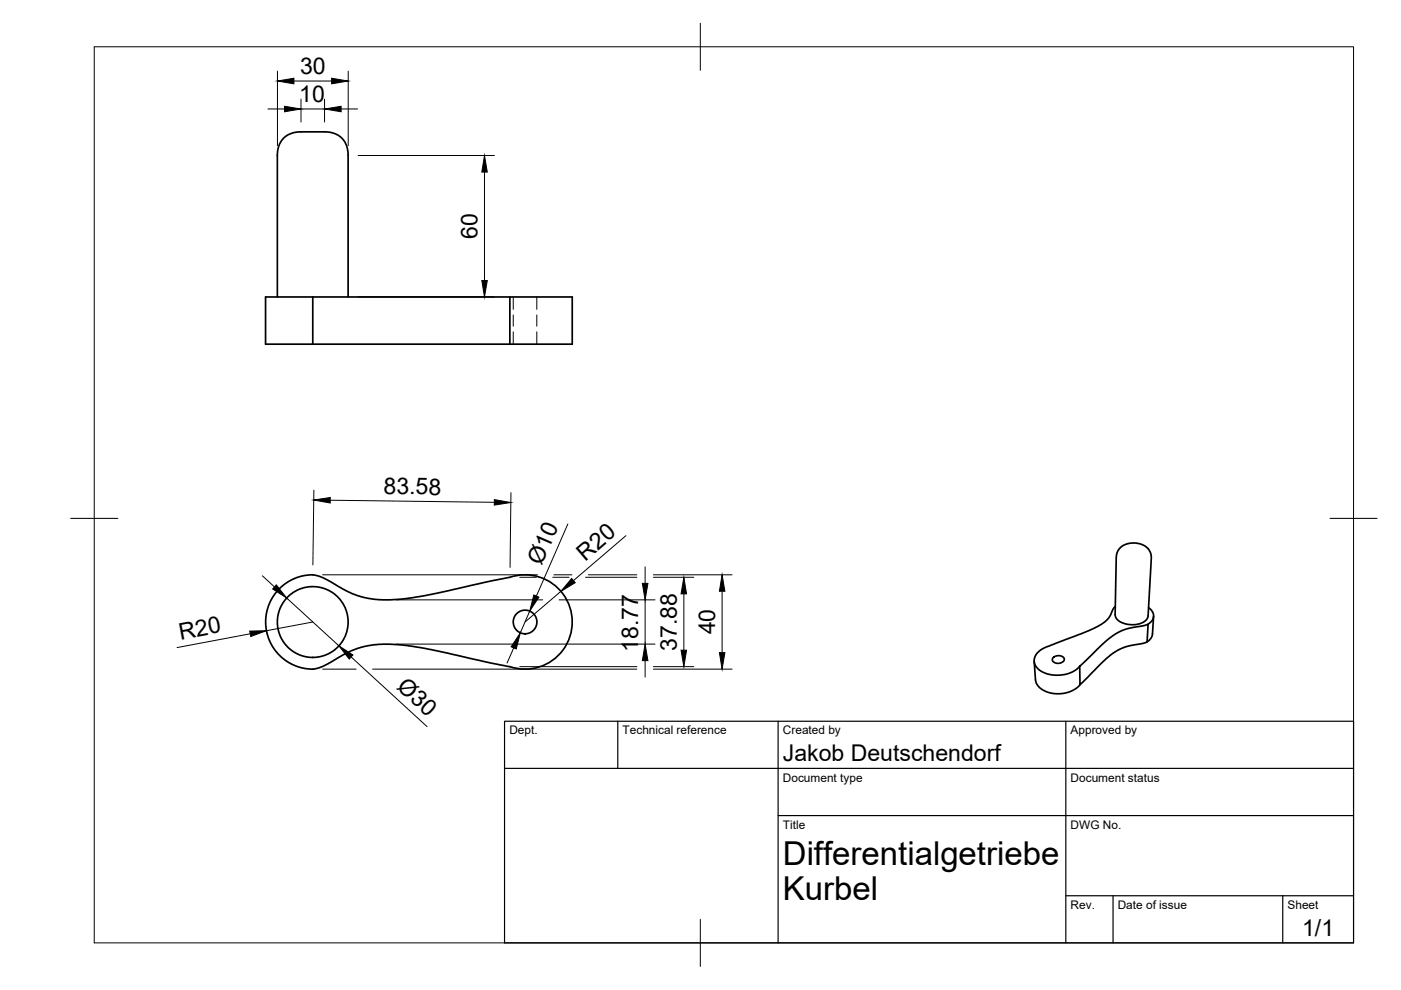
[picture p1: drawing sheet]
<svg xmlns="http://www.w3.org/2000/svg" width="297mm" height="210mm" viewBox="0 0 297 210" stroke-linecap="round" stroke-linejoin="round" font-family="sans-serif">
<!-- layer: Visible -->
<g fill="none" stroke="#000" stroke-width=".36">
<path d="M58.8 63v-30.9l.5-1.5 1-1.5 1.6-.8 1.6-.3h5.6l1.4 .2 1.1 .4 .7 .5 .7 .8 .5 1.1 .3 1.5v30.5M66.3 73h41.8v-10h13.2v10h-13.2M66.3 63h-10v10h10v-10h41.8M237.4 116.2l.5-.4 1-.5 1-.2 1.1 .1 1 .2 .8 .4 .6 .5 .5 .8 .2 1.4-.7 12.1a2.67 2.67 0 0 1-2.7 1.8 4.2 4.2 0 0 1-4.2-1.6l-.1-.5 .3-12.3 .2-.9zM108.1 122.4l-18.2 3.9-4.7 .7-4.1 .2-2.8-.3-2.7-.7-2.1-.9-4.9-2.8-1.5-.5a9.8 9.8 0 0 0-9.6 14.6 9.5 9.5 0 0 0 9.6 5.1l1.5-.5 4.9-2.8 2.1-.9 2.7-.6 2.8-.3 4.1 .2 4.7 .6 18.2 4M108.1 122.4a10 10 0 0 1 13.2 9.5 10 10 0 0 1-13.2 9.4M223.3 139.4a1.52 1.52 0 0 1 2.4 .3 1.41 1.41 0 0 1-1.3 .9 1.41 1.41 0 0 1-1.3-.7zM236.5 128.6l-.5 .6-1 1.9-1.6 1.3-2.8 1.4-7.3 2.8a6.5 6.5 0 0 0-3.8 2.5 2.61 2.61 0 0 0 1.9 3.5 7.1 7.1 0 0 0 7.5-1.3M243.5 128.8a1.94 1.94 0 0 1 1.1 1.8 1.94 1.94 0 0 1-1.2 1.7M244.6 130.7l-.3 4-.5 .9-.6 .5M219.3 140.2l.2 3.9a4.1 4.1 0 0 0 4.2 3 6.2 6.2 0 0 0 5.3-1.9M229 141.2l5-4.8 2.3-1.9 2.2-1 4.9-1.2-.2 3.8-1 .4-3.7 .7-2.1 1-2.6 2.1-4.8 4.9z"/>
<circle cx="66.3" cy="131.9" r="7.5"/>
<circle cx="111.3" cy="131.9" r="2.51"/>
</g>
<!-- layer: Hidden -->
<path d="M108.8 63v2.6M108.8 66.8v2.4M108.8 70.4v2.6M113.8 63v2.6M113.8 66.8v2.4M113.8 70.4v2.6" fill="none" stroke="#000" stroke-width=".21"/>
<!-- layer: BORDER -->
<path d="M20 9.9h267v190h-267zM148.5 4.9v10M15 109.9h10M282 109.9h10M148.5 194.9v10" fill="none" stroke="#000" stroke-width=".21"/>
<!-- layer: TITLEBLOCK -->
<path d="M107 152.9h180v47h-180zM131 152.9v10M165 152.9v47M226 152.9v47M107 162.9h180M165 172.9h122M226 189.9h61M236 189.9v10M272 189.9v10" fill="none" stroke="#000" stroke-width=".25"/>
<!-- layer: FD_Dimensions -->
<g fill="none" stroke="#000" stroke-width=".21">
<path d="M58.8 15.1v15.8M62.3 17.2h8M73.8 15.1v15.8M56.8 23.1h3.5M63.8 21v4.9M63.8 23.1h5M68.8 21v4.9M72.3 23.1h3.5M75.9 33h28.9M102.7 36.5v23M75.9 63h28.9M66.5 103.9l-.2 15.9"/>
<path d="M70 106.1l34.8 .4M108.3 104.5l-.2 15.8M120.4 111.1l-6.7 15.3M132.7 113.6l-11.1 9.5M53 134.4l-15.5 2.9M55.6 122.1l2.6 2.4M60.8 126.8l11.1 10.1M66.3 131.9l-9.8 1.8M68.4 121.9h45.5M74.4 139.3l16.2 14.8M84 127.2h31.1M84 136.6h54.9"/>
<path d="M108.9 137.4l-1.4 3.2M110.2 122.4h3.5M112.3 129.6l-2 4.6M117.2 122.4h3.4M117.4 121.9h3.9M118.6 127.2h20.3M118.9 125.4l-7.6 6.5M124.1 122.4h10.9M124.8 121.9h10.2M136.8 120.2v3.5M136.8 127.2v9.4M138.5 121.9h16.7"/>
<path d="M138.5 122.4h8.6M145 125.9v12M153.1 125.4v13M68.4 141.9h7.1M79 141.9h56M110.2 141.3h24.8M136.8 140.1v3.5M138.5 141.9h16.7M138.5 141.3h8.6"/>
</g>
<g fill="#000" stroke="#000" stroke-width=".21">
<path d="M58.8 17.2l3.5-.6v1.2zM70.3 16.6l3.5 .6-3.5 .6zM60.3 22.5l3.5 .6-3.5 .6zM68.8 23.1l3.5-.6v1.2zM102.7 33l.6 3.5h-1.1zM102.2 59.5h1.1l-.6 3.5zM66.5 106l3.5-.5v1.2zM104.8 105.9l3.5 .6-3.5 .6zM52.9 133.8l3.6-.1-3.3 1.3zM58.6 124l2.2 2.8-3-1.9zM71.9 136.9l2.9 2-.8 .8zM110.3 134.2l-.8 3.4-1.1-.5z"/>
<path d="M113.2 126.1l1.1 .5-2 3zM121.2 122.7l.8 .8-3.1 1.9zM136.2 123.7h1.2l-.6 3.5zM144.4 137.9h1.2l-.6 3.4zM145 122.4l.6 3.5h-1.2zM152.5 138.4h1.2l-.6 3.5zM153.1 121.9l.6 3.5h-1.2zM136.8 136.6l.6 3.5h-1.2z"/>
</g>
<g font-size="7">
<text x="166" y="183.4">Differentialgetriebe</text>
<text x="166" y="190.9">Kurbel</text>
</g>
<g font-size="4.9">
<text x="63.6" y="15.7">30</text>
<text x="63.5" y="21.6">10</text>
<text x="101.3" y="50.7" transform="rotate(-90 101.3 50.7)">60</text>
<text x="81.3" y="104.7" transform="rotate(1 81.3 104.7)">83.58</text>
<text x="124.1" y="119.1" transform="rotate(-41 124.1 119.1)">R20</text>
<text x="114.8" y="120" transform="rotate(-66 114.8 120)">Ø10</text>
<text x="38.3" y="135.7" transform="rotate(-11 38.3 135.7)">R20</text>
<text x="143.5" y="138" transform="rotate(-90 143.5 138)">37.88</text>
<text x="151.7" y="134.5" transform="rotate(-90 151.7 134.5)">40</text>
<text x="135.3" y="138.1" transform="rotate(-90 135.3 138.1)">18.77</text>
<text x="83.9" y="145.9" transform="rotate(42 83.9 145.9)">Ø30</text>
<text x="166" y="161.4">Jakob Deutschendorf</text>
<text x="276.1" y="198.6">1/1</text>
</g>
<g font-size="2.5">
<text x="108" y="155.7">Dept.</text>
<text x="132" y="155.7">Technical reference</text>
<text x="166" y="155.7">Created by</text>
<text x="227" y="155.7">Approved by</text>
<text x="166" y="165.7">Document type</text>
<text x="227" y="165.7">Document status</text>
<text x="166" y="175.7">Title</text>
<text x="227" y="175.7">DWG No.</text>
<text x="227" y="192.7">Rev.</text>
<text x="237" y="192.7">Date of issue</text>
<text x="273" y="192.7">Sheet</text>
</g>
</svg>
